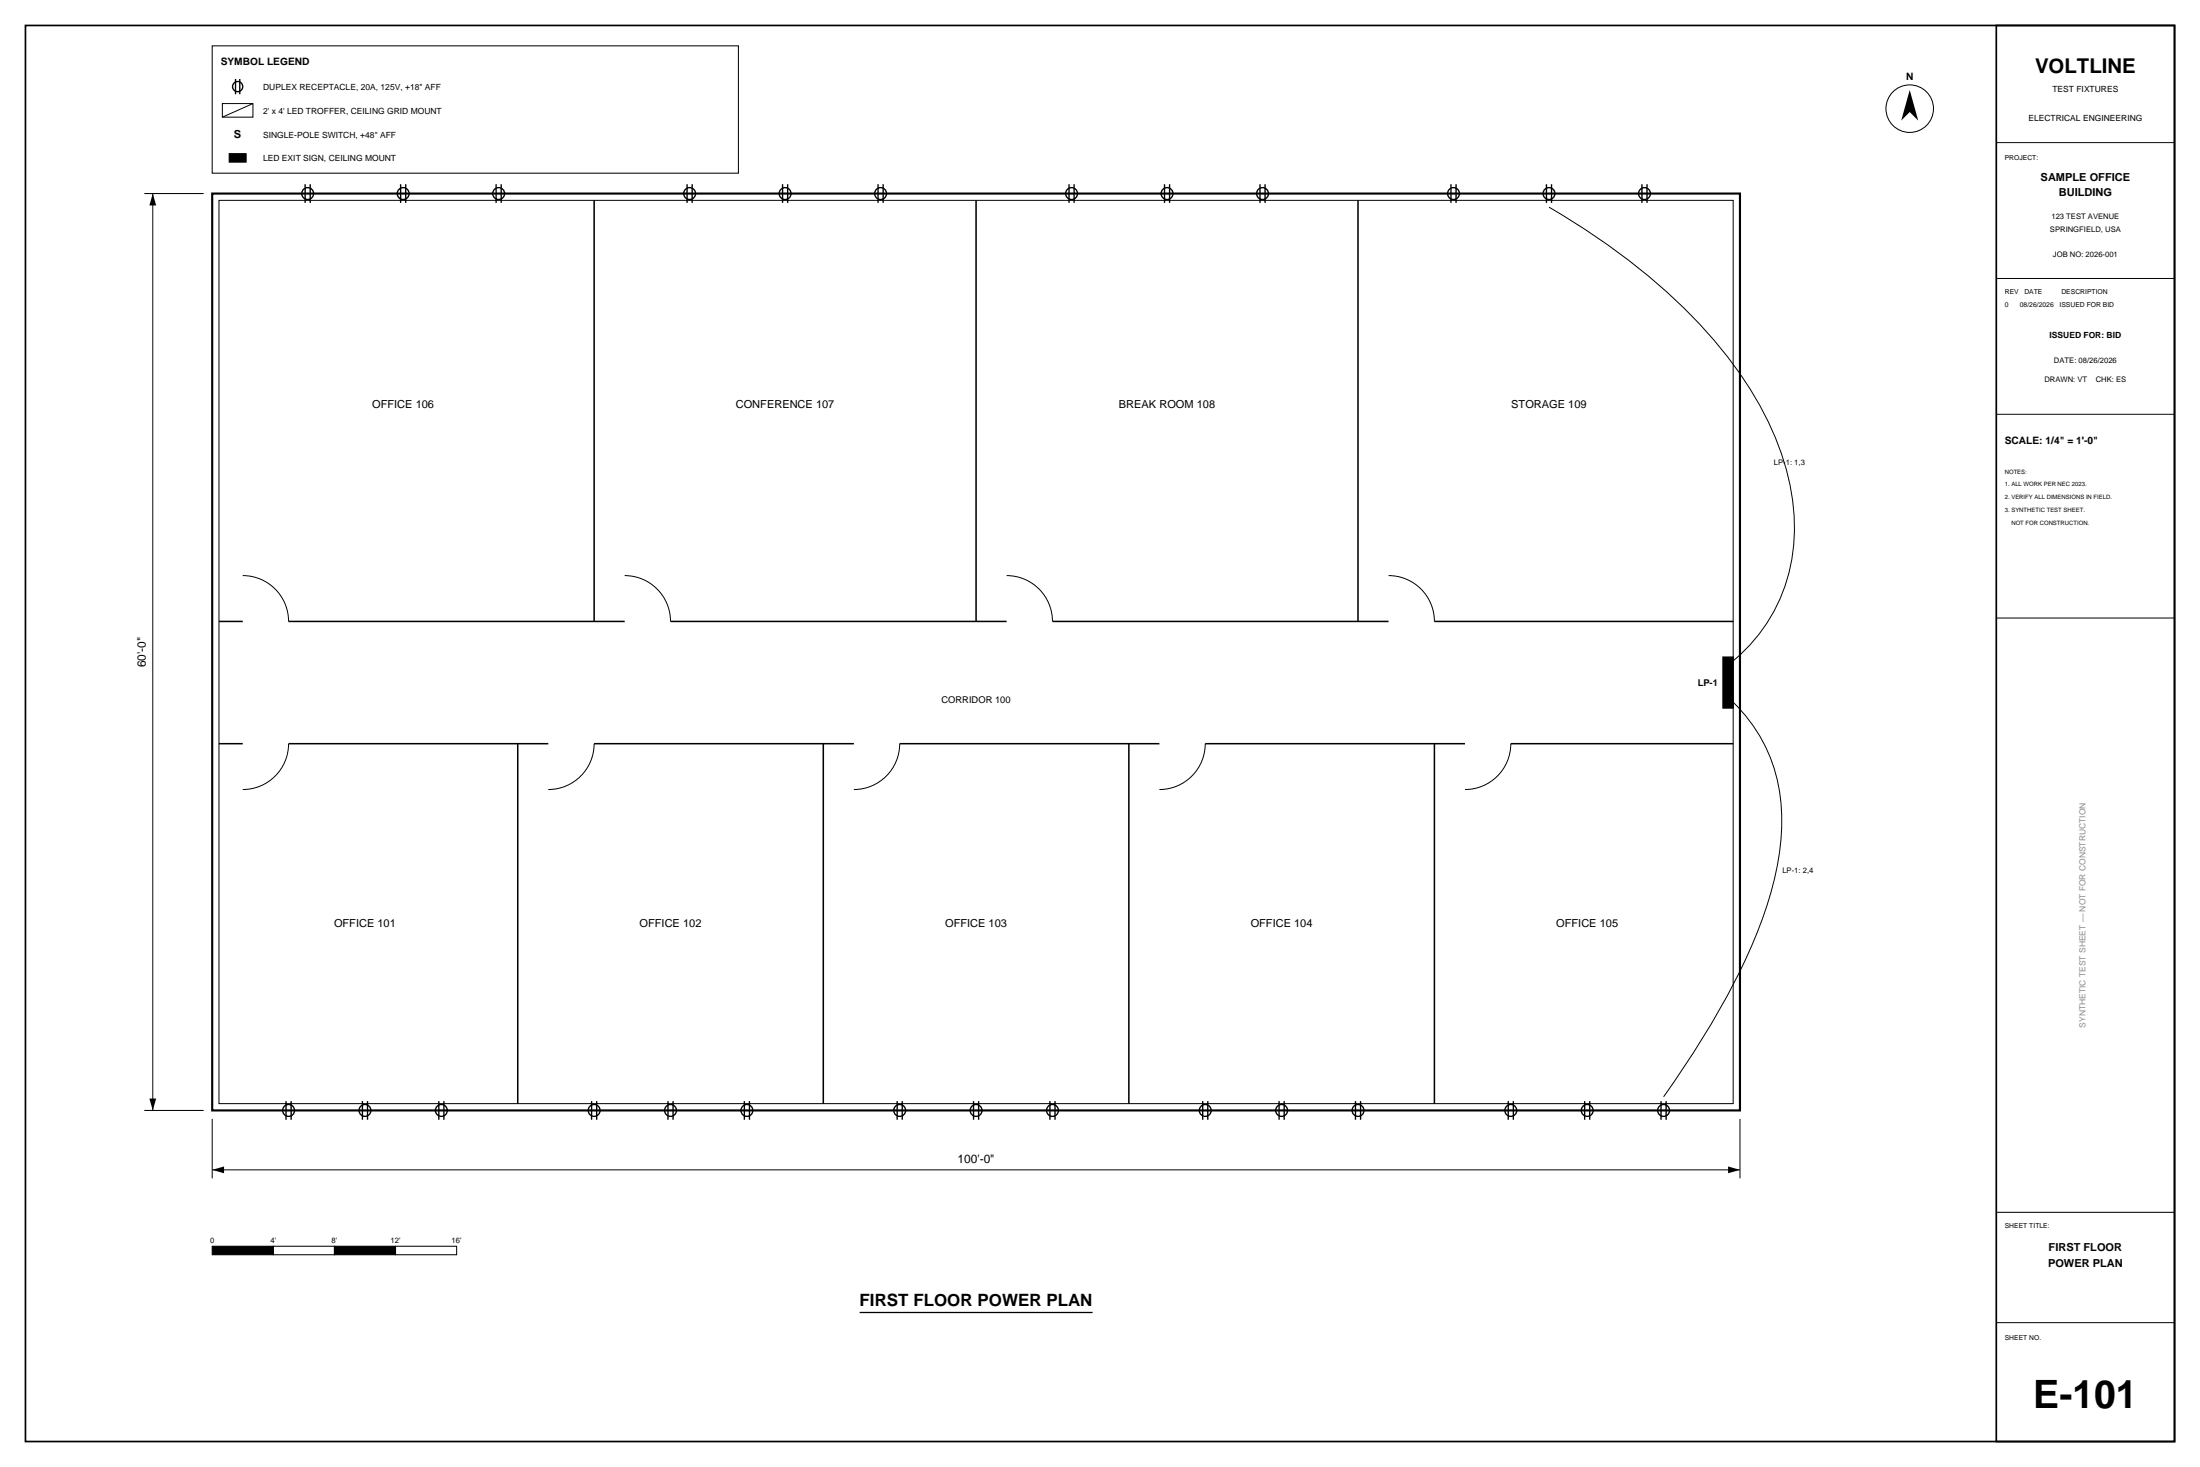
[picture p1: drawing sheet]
<svg xmlns="http://www.w3.org/2000/svg" width="914mm" height="610mm" viewBox="0 0 914 610" stroke-linecap="round" stroke-linejoin="round" font-family="sans-serif">
<path d="M10.6 10.6h893.2v588.4h-893.2zM829.7 10.6h74.1v588.4h-74.1z" fill="none" stroke="#000" stroke-width=".71" stroke-linecap="butt"/>
<path d="M88.2 80.4h635v381h-635z" fill="none" stroke="#000" stroke-width=".88" stroke-linecap="butt"/>
<g fill="none" stroke="#000" stroke-width=".42">
<path d="M88.2 19h218.7v53h-218.7zM92.4 43h12.7v5.7h-12.7zM105.1 43l-12.7 5.7M829.7 59.3h74.1M60 80.4h24.7M63.5 80.4v381M91 83.3h629.4v375.3h-629.4zM643.8 86.1a270.8 270.8 0 0 1 65.6 51.9 147 147 0 0 1 32.1 53.8 82.2 82.2 0 0 1-1.3 56.2 71.2 71.2 0 0 1-24.1 30M829.7 115.7h74.1M829.7 172.2h74.1M100.9 239.2a19.1 19.1 0 0 1 19 19M259.6 239.2a19.1 19.1 0 0 1 19.1 19"/>
<path d="M418.4 239.2a19.1 19.1 0 0 1 19 19M577.1 239.2a19.1 19.1 0 0 1 19.1 19M829.7 256.8h74.1M716.1 287.9a68.2 68.2 0 0 1 24.2 60.2 148.6 148.6 0 0 1-15.4 51.8 372.1 372.1 0 0 1-33.5 55.9M119.9 309a19 19 0 0 1-19 19.1M246.9 309a19 19 0 0 1-19 19.1M373.9 309a19.1 19.1 0 0 1-19 19.1M500.9 309a19.1 19.1 0 0 1-19 19.1M627.9 309a19.1 19.1 0 0 1-19 19.1M60 461.4h24.7M88.2 465v24.7M723.2 465v24.7"/>
<path d="M88.2 486.1h635M113.6 517.9h25.4v3.5h-25.4zM164.4 517.9h25.4v3.5h-25.4zM829.7 503.8h74.1M829.7 549.6h74.1"/>
<circle cx="793.7" cy="45.2" r="9.9"/>
</g>
<g fill="none" stroke="#000" stroke-width=".63" stroke-linecap="butt">
<path d="M246.9 83.3v174.9M405.7 83.3v174.9M564.4 83.3v174.9M91 258.2h9.9M119.9 258.2h139.7M278.7 258.2h139.7M437.4 258.2h139.7M596.2 258.2h124.2M91 309h9.9M119.9 309h108M215.2 309v149.6M246.9 309h108"/>
<path d="M342.2 309v149.6M373.9 309h108M469.2 309v149.6M500.9 309h108M596.2 309v149.6M627.9 309h92.5"/>
</g>
<g fill="#000">
<path d="M63.5 80.4l1.4 5h-2.8zM62.1 456.5h2.8l-1.4 4.9zM88.2 486.1l4.9-1.4v2.8zM718.3 484.7l4.9 1.4-4.9 1.4z"/>
<path d="M793.7 37.4l3.6 12.7-3.6-3.5-3.5 3.5z" fill-rule="evenodd"/>
</g>
<g fill="#000" stroke="#000" stroke-width=".42">
<path d="M95.2 63.9h7.1v3.5h-7.1z" fill-rule="evenodd"/>
<path d="M88.2 517.9h25.4v3.5h-25.4z" fill-rule="evenodd"/>
<path d="M139 517.9h25.4v3.5h-25.4z" fill-rule="evenodd"/>
</g>
<g fill="none" stroke="#000" stroke-width=".56">
<path d="M97.9 32.8v6.4M99.7 32.8v6.4M126.8 76.6v7.7M128.9 76.6v7.7M166.5 76.6v7.7M168.6 76.6v7.7M206.2 76.6v7.7M208.3 76.6v7.7M285.6 76.6v7.7M287.7 76.6v7.7M325.3 76.6v7.7M327.4 76.6v7.7"/>
<path d="M364.9 76.6v7.7M367.1 76.6v7.7M444.3 76.6v7.7M446.4 76.6v7.7M484 76.6v7.7M486.1 76.6v7.7M523.7 76.6v7.7M525.8 76.6v7.7M603.1 76.6v7.7M605.2 76.6v7.7M642.8 76.6v7.7M644.9 76.6v7.7"/>
<path d="M682.4 76.6v7.7M684.6 76.6v7.7M118.9 457.6v7.7M121 457.6v7.7M150.6 457.6v7.7M152.8 457.6v7.7M182.4 457.6v7.7M184.5 457.6v7.7M245.9 457.6v7.7M248 457.6v7.7M277.6 457.6v7.7M279.8 457.6v7.7"/>
<path d="M309.4 457.6v7.7M311.5 457.6v7.7M372.9 457.6v7.7M375 457.6v7.7M404.6 457.6v7.7M406.8 457.6v7.7M436.4 457.6v7.7M438.5 457.6v7.7M499.9 457.6v7.7M502 457.6v7.7M531.6 457.6v7.7M533.8 457.6v7.7"/>
<path d="M563.4 457.6v7.7M565.5 457.6v7.7M626.9 457.6v7.7M629 457.6v7.7M658.6 457.6v7.7M660.8 457.6v7.7M690.4 457.6v7.7M692.5 457.6v7.7"/>
<circle cx="98.8" cy="36" r="2.12"/>
<circle cx="127.9" cy="80.4" r="2.47"/>
<circle cx="167.6" cy="80.4" r="2.47"/>
<circle cx="207.3" cy="80.4" r="2.47"/>
<circle cx="286.6" cy="80.4" r="2.47"/>
<circle cx="326.3" cy="80.4" r="2.47"/>
<circle cx="366" cy="80.4" r="2.47"/>
<circle cx="445.4" cy="80.4" r="2.47"/>
<circle cx="485.1" cy="80.4" r="2.47"/>
<circle cx="524.8" cy="80.4" r="2.47"/>
<circle cx="604.1" cy="80.4" r="2.47"/>
<circle cx="643.8" cy="80.4" r="2.47"/>
<circle cx="683.5" cy="80.4" r="2.47"/>
<circle cx="119.9" cy="461.4" r="2.47"/>
<circle cx="151.7" cy="461.4" r="2.47"/>
<circle cx="183.4" cy="461.4" r="2.47"/>
<circle cx="246.9" cy="461.4" r="2.47"/>
<circle cx="278.7" cy="461.4" r="2.47"/>
<circle cx="310.4" cy="461.4" r="2.47"/>
<circle cx="373.9" cy="461.4" r="2.47"/>
<circle cx="405.7" cy="461.4" r="2.47"/>
<circle cx="437.4" cy="461.4" r="2.47"/>
<circle cx="500.9" cy="461.4" r="2.47"/>
<circle cx="532.7" cy="461.4" r="2.47"/>
<circle cx="564.4" cy="461.4" r="2.47"/>
<circle cx="627.9" cy="461.4" r="2.47"/>
<circle cx="659.7" cy="461.4" r="2.47"/>
<circle cx="691.4" cy="461.4" r="2.47"/>
</g>
<path d="M357.3 545.4h96.8" fill="none" stroke="#000" stroke-width=".53"/>
<path d="M716.1 273h4.3v21.2h-4.3z" fill-rule="evenodd" fill="#000" stroke="#000" stroke-width=".56"/>
<text font-size="16.2" x="845.1" y="584.9">E-101</text>
<text font-size="8.5" x="845.8" y="30.3">VOLTLINE</text>
<text font-size="7.1" x="357.3" y="542.6">FIRST FLOOR POWER PLAN</text>
<g font-size="4.9">
<text x="60.7" y="277.2" transform="rotate(-90 60.7 277.2)">60'-0&quot;</text>
<text x="398" y="483.3">100'-0&quot;</text>
</g>
<g font-size="4.6">
<text x="97.2" y="57.5">S</text>
<text x="848.2" y="75.1">SAMPLE OFFICE</text>
<text x="855.7" y="81.5">BUILDING</text>
<text x="154.7" y="169.3">OFFICE 106</text>
<text x="305.8" y="169.3">CONFERENCE 107</text>
<text x="465.1" y="169.3">BREAK ROOM 108</text>
<text x="628.1" y="169.3">STORAGE 109</text>
<text x="138.8" y="385.2">OFFICE 101</text>
<text x="265.8" y="385.2">OFFICE 102</text>
<text x="392.8" y="385.2">OFFICE 103</text>
<text x="519.8" y="385.2">OFFICE 104</text>
<text x="646.8" y="385.2">OFFICE 105</text>
<text x="851.5" y="519.6">FIRST FLOOR</text>
<text x="851.2" y="526.7">POWER PLAN</text>
</g>
<g font-size="4.2">
<text x="91.7" y="26.8">SYMBOL LEGEND</text>
<text x="792.2" y="33.2">N</text>
<text x="833.3" y="184.5">SCALE: 1/4&quot; = 1'-0&quot;</text>
</g>
<g font-size="3.9">
<text x="705.6" y="285">LP-1</text>
<text x="391.4" y="292.1">CORRIDOR 100</text>
</g>
<g font-size="3.5">
<text x="109.4" y="37.4">DUPLEX RECEPTACLE, 20A, 125V, +18&quot; AFF</text>
<text x="853.1" y="38.1">TEST FIXTURES</text>
<text x="109.4" y="47.3">2' x 4' LED TROFFER, CEILING GRID MOUNT</text>
<text x="843.1" y="50.4">ELECTRICAL ENGINEERING</text>
<text x="109.4" y="57.1">SINGLE-POLE SWITCH, +48&quot; AFF</text>
<text x="109.4" y="67">LED EXIT SIGN, CEILING MOUNT</text>
<text x="851.9" y="140.4">ISSUED FOR: BID</text>
</g>
<text font-size="3.5" fill="#8c8c8c" x="866.8" y="427" transform="rotate(-90 866.8 427)">SYNTHETIC TEST SHEET — NOT FOR CONSTRUCTION</text>
<g font-size="3.2">
<text x="852.7" y="91">123 TEST AVENUE</text>
<text x="852" y="96.3">SPRINGFIELD, USA</text>
<text x="853.3" y="106.9">JOB NO: 2026-001</text>
<text x="853.7" y="151">DATE: 08/26/2026</text>
<text x="849.8" y="158.7">DRAWN: VT</text>
<text x="871.1" y="158.7">CHK: ES</text>
<text x="737.3" y="193.3">LP-1: 1,3</text>
<text x="740.8" y="362.7">LP-1: 2,4</text>
<text x="87.3" y="516.5">0</text>
<text x="112.4" y="516.5">4'</text>
<text x="137.8" y="516.5">8'</text>
<text x="162.3" y="516.5">12'</text>
<text x="187.7" y="516.5">16'</text>
</g>
<g font-size="2.8">
<text x="833.3" y="66.3">PROJECT:</text>
<text x="833.3" y="122.1">REV</text>
<text x="841.4" y="122.1">DATE</text>
<text x="856.8" y="122.1">DESCRIPTION</text>
<text x="833.3" y="127.7">0</text>
<text x="839.5" y="127.7">08/26/2026</text>
<text x="856" y="127.7">ISSUED FOR BID</text>
<text x="833.3" y="510.1">SHEET TITLE:</text>
<text x="833.3" y="556.7">SHEET NO.</text>
</g>
<g font-size="2.5">
<text x="833.3" y="196.8">NOTES:</text>
<text x="833.3" y="202.1">1. ALL WORK PER NEC 2023.</text>
<text x="833.3" y="207.4">2. VERIFY ALL DIMENSIONS IN FIELD.</text>
<text x="833.3" y="212.7">3. SYNTHETIC TEST SHEET.</text>
<text x="836" y="218">NOT FOR CONSTRUCTION.</text>
</g>
</svg>
